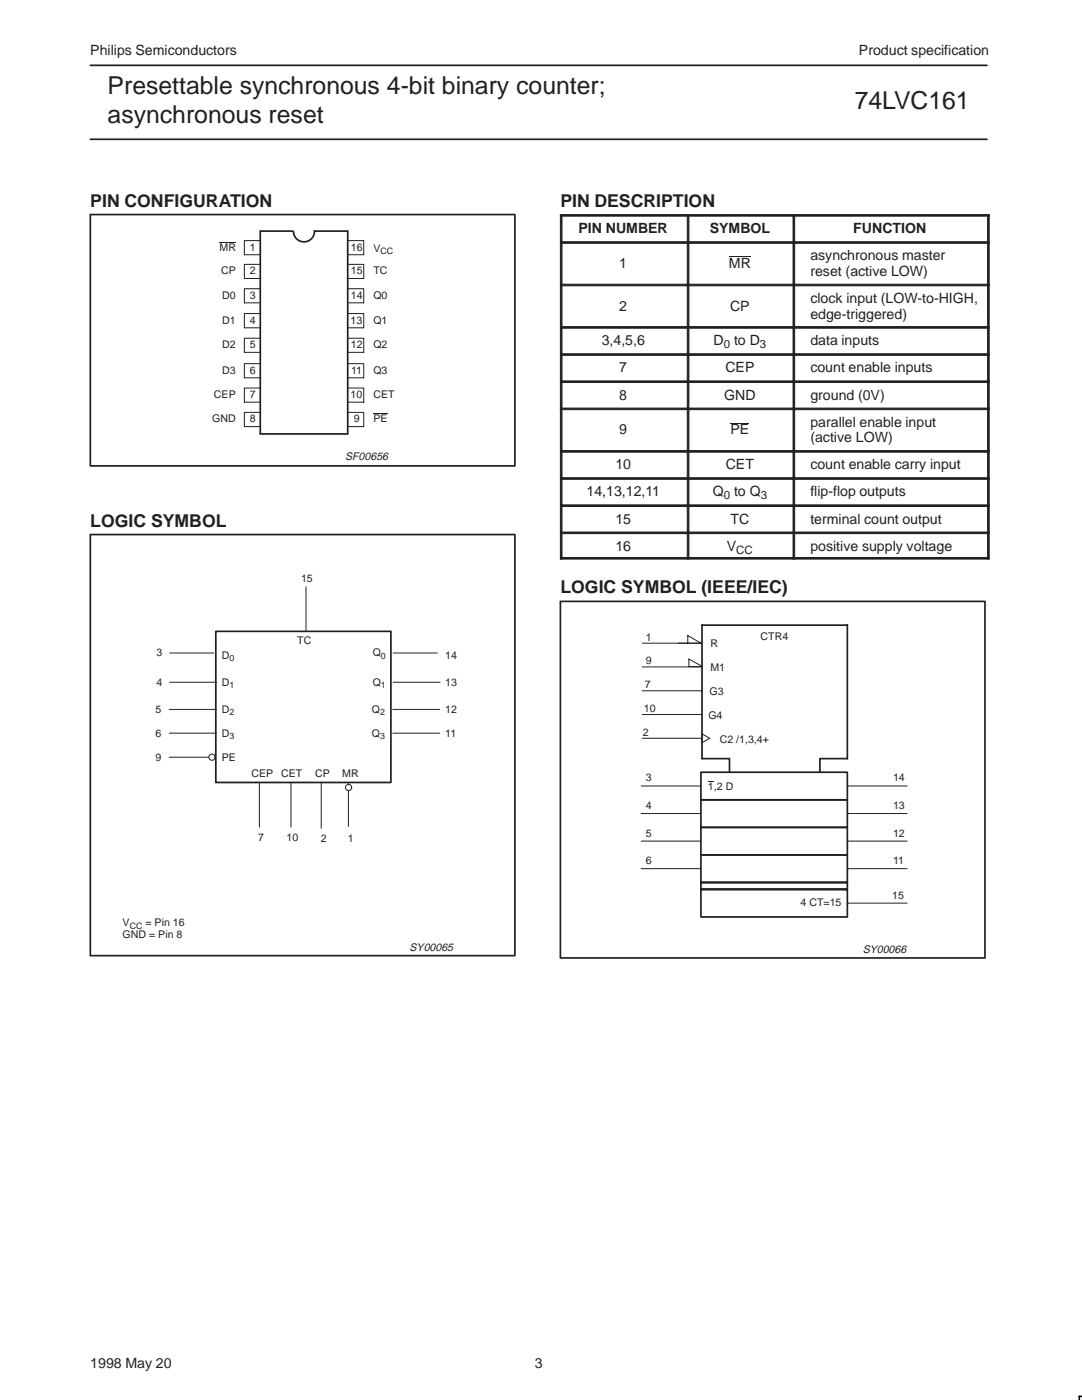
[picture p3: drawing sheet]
<svg xmlns="http://www.w3.org/2000/svg" width="216mm" height="279mm" viewBox="0 0 216 279" stroke-linecap="round" stroke-linejoin="round" font-family="sans-serif">
<path d="M18 13h178.9M18 27.8h178.9M18 42.8h84.7v50.2h-84.7zM58.3 46.1l-6.4 .1v40.4h17.4M58.6 46.2a2.1 2.1 0 0 0 2.1 2.1 2.1 2.1 0 0 0 2.1-2.1l6.6-.1v40.5M18 106.7h84.7v84h-84.7zM43.1 126h34.9v30.2h-34.9z" fill="none" stroke="#231f20" stroke-width=".34"/>
<g fill="none" stroke="#231f20" stroke-width=".2">
<path d="M43.8 48.3h3.3M51.9 48h-3.1v2.8h3.1M51.9 52.8h-3.1v2.8h3.1M51.9 57.6h-3.1v2.8h3.1M69.4 48h3.2v2.8h-3.2M69.4 52.8h3.2v2.8h-3.2M69.4 57.6h3.2v2.8h-3.2M51.9 62.6h-3.1v2.8h3.1M51.9 67.5h-3.1v2.8h3.1M51.9 72.6h-3.1v2.8h3.1M51.9 77.4h-3.1v2.9h3.1M69.4 62.6h3.2v2.8h-3.2"/>
<path d="M69.4 67.5h3.2v2.8h-3.2M69.4 72.6h3.2v2.8h-3.2M69.4 77.4h3.2v2.9h-3.2M51.9 82.3h-3.1v2.8h3.1M69.4 82.3h3.2v2.8h-3.2M74.5 82.6h2.8M61.1 117.1v8.8M33.8 130.3h8.9M33.9 136.2h9.3M33.8 141.6h9.3M33.8 146.3h9.3M33.8 151.1h8.8"/>
<path d="M51.8 156.3v8.8M58.1 156.3v8.8M64.1 156.3v9"/>
</g>
<circle cx="42.3" cy="151.1" r=".62" fill="#fff"/>
<g fill="none" stroke="#231f20" stroke-width=".2">
<path d="M69.5 156.2v8.8"/>
<circle cx="42.3" cy="151.1" r=".62"/>
</g>
<circle cx="69.6" cy="157.2" r=".62" fill="#fff"/>
<g fill="none" stroke="#231f20" stroke-width=".2">
<path d="M145.5 51.3h4.3M145.8 84.5h3.7M78.4 130.3h8.9M78.4 136.2h9.4M78.4 141.6h9.3M78.4 146.3h9.3M127.9 156.9h12"/>
<circle cx="69.6" cy="157.2" r=".62"/>
</g>
<g fill="#231f20" stroke="#231f20" stroke-width=".2">
<path d="M111.8 42.8h.3v5.4h-.3z" fill-rule="evenodd"/>
<path d="M111.8 42.8h25.3v.3h-25.3z" fill-rule="evenodd"/>
<path d="M137.1 42.8h.4v5.4h-.4z" fill-rule="evenodd"/>
<path d="M137.1 42.8h21.1v.3h-21.1z" fill-rule="evenodd"/>
<path d="M158.2 42.8h.4v5.4h-.4z" fill-rule="evenodd"/>
<path d="M197.1 42.8h.3v5.4h-.3z" fill-rule="evenodd"/>
<path d="M158.2 42.8h39.2v.3h-39.2z" fill-rule="evenodd"/>
<path d="M111.8 48.2h.3v8.5h-.3z" fill-rule="evenodd"/>
<path d="M111.8 48.2h25.3v.4h-25.3z" fill-rule="evenodd"/>
<path d="M137.1 48.2h.4v8.5h-.4z" fill-rule="evenodd"/>
<path d="M137.1 48.2h21.1v.4h-21.1z" fill-rule="evenodd"/>
<path d="M158.2 48.2h.4v8.5h-.4z" fill-rule="evenodd"/>
<path d="M197.1 48.2h.3v8.5h-.3z" fill-rule="evenodd"/>
<path d="M158.2 48.2h39.2v.4h-39.2z" fill-rule="evenodd"/>
<path d="M111.8 56.7h.3v8.5h-.3z" fill-rule="evenodd"/>
<path d="M111.8 56.7h25.3v.3h-25.3z" fill-rule="evenodd"/>
<path d="M137.1 56.7h.4v8.5h-.4z" fill-rule="evenodd"/>
<path d="M137.1 56.7h21.1v.3h-21.1z" fill-rule="evenodd"/>
<path d="M158.2 56.7h.4v8.5h-.4z" fill-rule="evenodd"/>
<path d="M197.1 56.7h.3v8.5h-.3z" fill-rule="evenodd"/>
<path d="M158.2 56.7h39.2v.3h-39.2z" fill-rule="evenodd"/>
<path d="M111.8 65.2h.3v5.4h-.3z" fill-rule="evenodd"/>
<path d="M111.8 65.2h25.3v.3h-25.3z" fill-rule="evenodd"/>
<path d="M137.1 65.2h.4v5.4h-.4z" fill-rule="evenodd"/>
<path d="M137.1 65.2h21.1v.3h-21.1z" fill-rule="evenodd"/>
<path d="M158.2 65.2h.4v5.4h-.4z" fill-rule="evenodd"/>
<path d="M197.1 65.2h.3v5.4h-.3z" fill-rule="evenodd"/>
<path d="M158.2 65.2h39.2v.3h-39.2z" fill-rule="evenodd"/>
<path d="M111.8 70.6h.3v5.4h-.3z" fill-rule="evenodd"/>
<path d="M111.8 70.6h25.3v.3h-25.3z" fill-rule="evenodd"/>
<path d="M137.1 70.6h.4v5.4h-.4z" fill-rule="evenodd"/>
<path d="M137.1 70.6h21.1v.3h-21.1z" fill-rule="evenodd"/>
<path d="M158.2 70.6h.4v5.4h-.4z" fill-rule="evenodd"/>
<path d="M197.1 70.6h.3v5.4h-.3z" fill-rule="evenodd"/>
<path d="M158.2 70.6h39.2v.3h-39.2z" fill-rule="evenodd"/>
<path d="M111.8 76h.3v5.4h-.3z" fill-rule="evenodd"/>
<path d="M111.8 76h25.3v.3h-25.3z" fill-rule="evenodd"/>
<path d="M137.1 76h.4v5.4h-.4z" fill-rule="evenodd"/>
<path d="M137.1 76h21.1v.3h-21.1z" fill-rule="evenodd"/>
<path d="M158.2 76h.4v5.4h-.4z" fill-rule="evenodd"/>
<path d="M197.1 76h.3v5.4h-.3z" fill-rule="evenodd"/>
<path d="M158.2 76h39.2v.3h-39.2z" fill-rule="evenodd"/>
<path d="M111.8 81.4h.3v8.5h-.3z" fill-rule="evenodd"/>
<path d="M111.8 81.4h25.3v.4h-25.3z" fill-rule="evenodd"/>
<path d="M137.1 81.4h.4v8.5h-.4z" fill-rule="evenodd"/>
<path d="M137.1 81.4h21.1v.4h-21.1z" fill-rule="evenodd"/>
<path d="M158.2 81.4h.4v8.5h-.4z" fill-rule="evenodd"/>
<path d="M197.1 81.4h.3v8.5h-.3z" fill-rule="evenodd"/>
<path d="M158.2 81.4h39.2v.4h-39.2z" fill-rule="evenodd"/>
<path d="M111.8 89.9h.3v5.4h-.3z" fill-rule="evenodd"/>
<path d="M111.8 89.9h25.3v.3h-25.3z" fill-rule="evenodd"/>
<path d="M137.1 89.9h.4v5.4h-.4z" fill-rule="evenodd"/>
<path d="M137.1 89.9h21.1v.3h-21.1z" fill-rule="evenodd"/>
<path d="M158.2 89.9h.4v5.4h-.4z" fill-rule="evenodd"/>
<path d="M197.1 89.9h.3v5.4h-.3z" fill-rule="evenodd"/>
<path d="M158.2 89.9h39.2v.3h-39.2z" fill-rule="evenodd"/>
<path d="M111.8 95.3h.3v5.4h-.3z" fill-rule="evenodd"/>
<path d="M111.8 95.3h25.3v.4h-25.3z" fill-rule="evenodd"/>
<path d="M137.1 95.3h.4v5.4h-.4z" fill-rule="evenodd"/>
<path d="M137.1 95.3h21.1v.4h-21.1z" fill-rule="evenodd"/>
<path d="M158.2 95.3h.4v5.4h-.4z" fill-rule="evenodd"/>
<path d="M197.1 95.3h.3v5.4h-.3z" fill-rule="evenodd"/>
<path d="M158.2 95.3h39.2v.4h-39.2z" fill-rule="evenodd"/>
<path d="M111.8 100.8h.3v5.4h-.3z" fill-rule="evenodd"/>
<path d="M111.8 100.8h25.3v.3h-25.3z" fill-rule="evenodd"/>
<path d="M137.1 100.8h.4v5.4h-.4z" fill-rule="evenodd"/>
<path d="M137.1 100.8h21.1v.3h-21.1z" fill-rule="evenodd"/>
<path d="M158.2 100.8h.4v5.4h-.4z" fill-rule="evenodd"/>
<path d="M197.1 100.8h.3v5.4h-.3z" fill-rule="evenodd"/>
<path d="M158.2 100.8h39.2v.3h-39.2z" fill-rule="evenodd"/>
<path d="M111.8 106.2h.3v5.4h-.3z" fill-rule="evenodd"/>
<path d="M111.8 106.2h25.3v.3h-25.3z" fill-rule="evenodd"/>
<path d="M111.8 111.3h25.3v.3h-25.3z" fill-rule="evenodd"/>
<path d="M137.1 106.2h.4v5.4h-.4z" fill-rule="evenodd"/>
<path d="M137.1 106.2h21.1v.3h-21.1z" fill-rule="evenodd"/>
<path d="M137.1 111.3h21.1v.3h-21.1z" fill-rule="evenodd"/>
<path d="M158.2 106.2h.4v5.4h-.4z" fill-rule="evenodd"/>
<path d="M197.1 106.2h.3v5.4h-.3z" fill-rule="evenodd"/>
<path d="M158.2 106.2h39.2v.3h-39.2z" fill-rule="evenodd"/>
<path d="M158.2 111.3h39.2v.3h-39.2z" fill-rule="evenodd"/>
</g>
<path d="M111.8 120h84.7v71.2h-84.7z" fill="none" stroke="#231f20" stroke-width=".34"/>
<path d="M141.3 155.9h1.1z" fill-rule="evenodd" fill="#231f20"/>
<path d="M139.9 154.1h29.2v5.5h-29.2zM139.9 159.6h29.2v5.5h-29.2zM145.6 154.1v-2.7h-5.5v-26.6h29v26.6h-5.5v2.7M139.9 165.1h29.2v5.5h-29.2zM139.9 170.6h29.2v5.5h-29.2zM139.9 176.1h29.2v1.4h-29.2zM139.9 177.5h29.2v5.5h-29.2z" fill="none" stroke="#231f20" stroke-width=".34"/>
<g fill="none" stroke="#231f20" stroke-width=".2">
<path d="M128.2 128.4h11.9M128.2 133.1h11.9M128.2 137.9h11.9M137.2 128.4v-1.6l2.7 1.6M137.5 131.5l2.7 1.5h-2.7zM128.2 142.6h11.9M128.2 147.3h11.9M140.1 146.4l1.5 .9-1.5 .9zM169.1 156.9h11.9M127.9 162.4h12M127.9 167.9h12M127.9 173.4h12"/>
<path d="M169.1 162.4h11.9M169.1 167.9h11.9M169.1 173.4h11.9M169.1 180.2h11.9"/>
</g>
<path d="M215.9 278.7h-.5v.7" fill="none" stroke="#000" stroke-width=".32"/>
<g font-size="4.9" fill="#231f20">
<text x="21.5" y="18.8">Presettable synchronous 4-bit binary counter;</text>
<text x="170.5" y="21.8">74LVC161</text>
<text x="21.5" y="24.5">asynchronous reset</text>
</g>
<g font-size="3.5" fill="#231f20">
<text x="18" y="41.2">PIN CONFIGURATION</text>
<text x="111.8" y="41.2">PIN DESCRIPTION</text>
<text x="18" y="105.1">LOGIC SYMBOL</text>
<text x="111.8" y="118.4">LOGIC SYMBOL (IEEE/IEC)</text>
</g>
<g font-size="2.8" fill="#231f20">
<text x="18" y="10.9">Philips Semiconductors</text>
<text x="171.4" y="10.9">Product specification</text>
<text x="115.4" y="46.6">PIN NUMBER</text>
<text x="141.6" y="46.6">SYMBOL</text>
<text x="170.3" y="46.6">FUNCTION</text>
<text x="123.6" y="53.5">1</text>
<text x="145.5" y="53.5">MR</text>
<text x="161.7" y="52">asynchronous master</text>
<text x="161.7" y="55.1">reset (active LOW)</text>
<text x="123.6" y="62">2</text>
<text x="145.7" y="62">CP</text>
<text x="161.7" y="60.5">clock input (LOW-to-HIGH,</text>
<text x="161.7" y="63.6">edge-triggered)</text>
<text x="120.1" y="68.9">3,4,5,6</text>
<text x="142.4" y="68.9">D</text>
<text x="146.5" y="68.9">to D</text>
<text x="161.7" y="68.9">data inputs</text>
<text x="123.6" y="74.3">7</text>
<text x="144.7" y="74.3">CEP</text>
<text x="161.7" y="74.3">count enable inputs</text>
<text x="123.6" y="79.8">8</text>
<text x="144.5" y="79.8">GND</text>
<text x="161.7" y="79.8">ground (0V)</text>
<text x="123.6" y="86.7">9</text>
<text x="145.8" y="86.7">PE</text>
<text x="161.7" y="85.2">parallel enable input</text>
<text x="161.7" y="88.3">(active LOW)</text>
<text x="122.8" y="93.7">10</text>
<text x="144.8" y="93.7">CET</text>
<text x="161.7" y="93.7">count enable carry input</text>
<text x="117" y="99.1">14,13,12,11</text>
<text x="142.2" y="99.1">Q</text>
<text x="146.5" y="99.1">to Q</text>
<text x="161.7" y="99.1">flip-flop outputs</text>
<text x="122.8" y="104.5">15</text>
<text x="145.8" y="104.5">TC</text>
<text x="161.7" y="104.5">terminal count output</text>
<text x="122.8" y="109.9">16</text>
<text x="145" y="109.9">V</text>
<text x="161.7" y="109.9">positive supply voltage</text>
<text x="18" y="273">1998 May 20</text>
<text x="106.7" y="273">3</text>
</g>
<g font-size="2.3" fill="#231f20">
<text x="144.4" y="69.5">0</text>
<text x="151.6" y="69.5">3</text>
<text x="144.4" y="99.7">0</text>
<text x="151.8" y="99.7">3</text>
<text x="146.9" y="110.5">CC</text>
</g>
<g font-size="2.2" fill="#231f20">
<text x="68.9" y="91.9">SF00656</text>
<text x="81.7" y="189.7">SY00065</text>
<text x="172.1" y="190.2">SY00066</text>
</g>
<g font-size="2.1" fill="#231f20">
<text x="43.8" y="50">MR</text>
<text x="49.8" y="50">1</text>
<text x="70" y="50">16</text>
<text x="74.5" y="50.2">V</text>
<text x="44.1" y="54.8">CP</text>
<text x="44.4" y="59.6">D0</text>
<text x="49.8" y="59.6">3</text>
<text x="49.8" y="54.8">2</text>
<text x="70" y="54.8">15</text>
<text x="70" y="59.6">14</text>
<text x="74.5" y="54.8">TC</text>
<text x="74.5" y="59.6">Q0</text>
<text x="44.4" y="64.6">D1</text>
<text x="49.8" y="64.6">4</text>
<text x="70" y="64.6">13</text>
<text x="74.5" y="64.6">Q1</text>
<text x="44.4" y="69.5">D2</text>
<text x="49.8" y="69.5">5</text>
<text x="70" y="69.5">12</text>
<text x="74.5" y="69.5">Q2</text>
<text x="44.4" y="74.6">D3</text>
<text x="49.8" y="74.6">6</text>
<text x="70.1" y="74.6">11</text>
<text x="74.5" y="74.6">Q3</text>
<text x="42.7" y="79.4">CEP</text>
<text x="49.8" y="79.4">7</text>
<text x="70" y="79.4">10</text>
<text x="74.5" y="79.4">CET</text>
<text x="42.4" y="84.3">GND</text>
<text x="49.8" y="84.3">8</text>
<text x="70.6" y="84.3">9</text>
<text x="74.5" y="84.3">PE</text>
<text x="60.1" y="116.1">15</text>
<text x="31.2" y="131">3</text>
<text x="44.2" y="131.5">D</text>
<text x="59.3" y="128.6">TC</text>
<text x="74.4" y="131">Q</text>
<text x="88.8" y="131.5">14</text>
<text x="128.9" y="127.8">1</text>
<text x="141.8" y="129.2">R</text>
<text x="151.8" y="127.7">CTR4</text>
<text x="31.2" y="136.8">4</text>
<text x="44.2" y="136.8">D</text>
<text x="74.4" y="136.8">Q</text>
<text x="88.8" y="136.8">13</text>
<text x="128.7" y="137.3">7</text>
<text x="128.9" y="132.6">9</text>
<text x="141.8" y="134">M1</text>
<text x="31.1" y="142.3">5</text>
<text x="44.2" y="142.3">D</text>
<text x="74.2" y="142.3">Q</text>
<text x="88.8" y="142.3">12</text>
<text x="128.5" y="142.1">10</text>
<text x="141.3" y="143.4">G4</text>
<text x="141.6" y="138.7">G3</text>
<text x="31.1" y="147">6</text>
<text x="44.2" y="147">D</text>
<text x="74.2" y="147">Q</text>
<text x="88.8" y="147">11</text>
<text x="128.3" y="146.8">2</text>
<text x="143.6" y="148.2">C2 /1,3,4+</text>
<text x="31.1" y="151.8">9</text>
<text x="44.2" y="151.8">PE</text>
<text x="50.2" y="155">CEP</text>
<text x="56.1" y="155.1">CET</text>
<text x="62.9" y="155.1">CP</text>
<text x="68.3" y="155.1">MR</text>
<text x="128.9" y="156">3</text>
<text x="178.2" y="156">14</text>
<text x="128.9" y="161.5">4</text>
<text x="141.3" y="157.6">1,2 D</text>
<text x="178.2" y="161.5">13</text>
<text x="51.5" y="167.8">7</text>
<text x="57.2" y="167.8">10</text>
<text x="128.9" y="167">5</text>
<text x="178.2" y="167">12</text>
<text x="64" y="168">2</text>
<text x="69.4" y="168">1</text>
<text x="128.9" y="172.5">6</text>
<text x="178.2" y="172.5">11</text>
<text x="178" y="179.3">15</text>
<text x="24.5" y="184.9">V</text>
<text x="29" y="184.9">= Pin 16</text>
<text x="159.7" y="180.9">4 CT=15</text>
<text x="24.5" y="187.2">GND = Pin 8</text>
</g>
<g font-size="1.8" fill="#231f20">
<text x="75.9" y="50.7">CC</text>
<text x="45.8" y="132">0</text>
<text x="76" y="131.5">0</text>
<text x="45.8" y="137.3">1</text>
<text x="76" y="137.3">1</text>
<text x="45.8" y="142.7">2</text>
<text x="75.9" y="142.7">2</text>
<text x="45.8" y="147.5">3</text>
<text x="75.9" y="147.5">3</text>
<text x="25.9" y="185.3">CC</text>
</g>
</svg>
